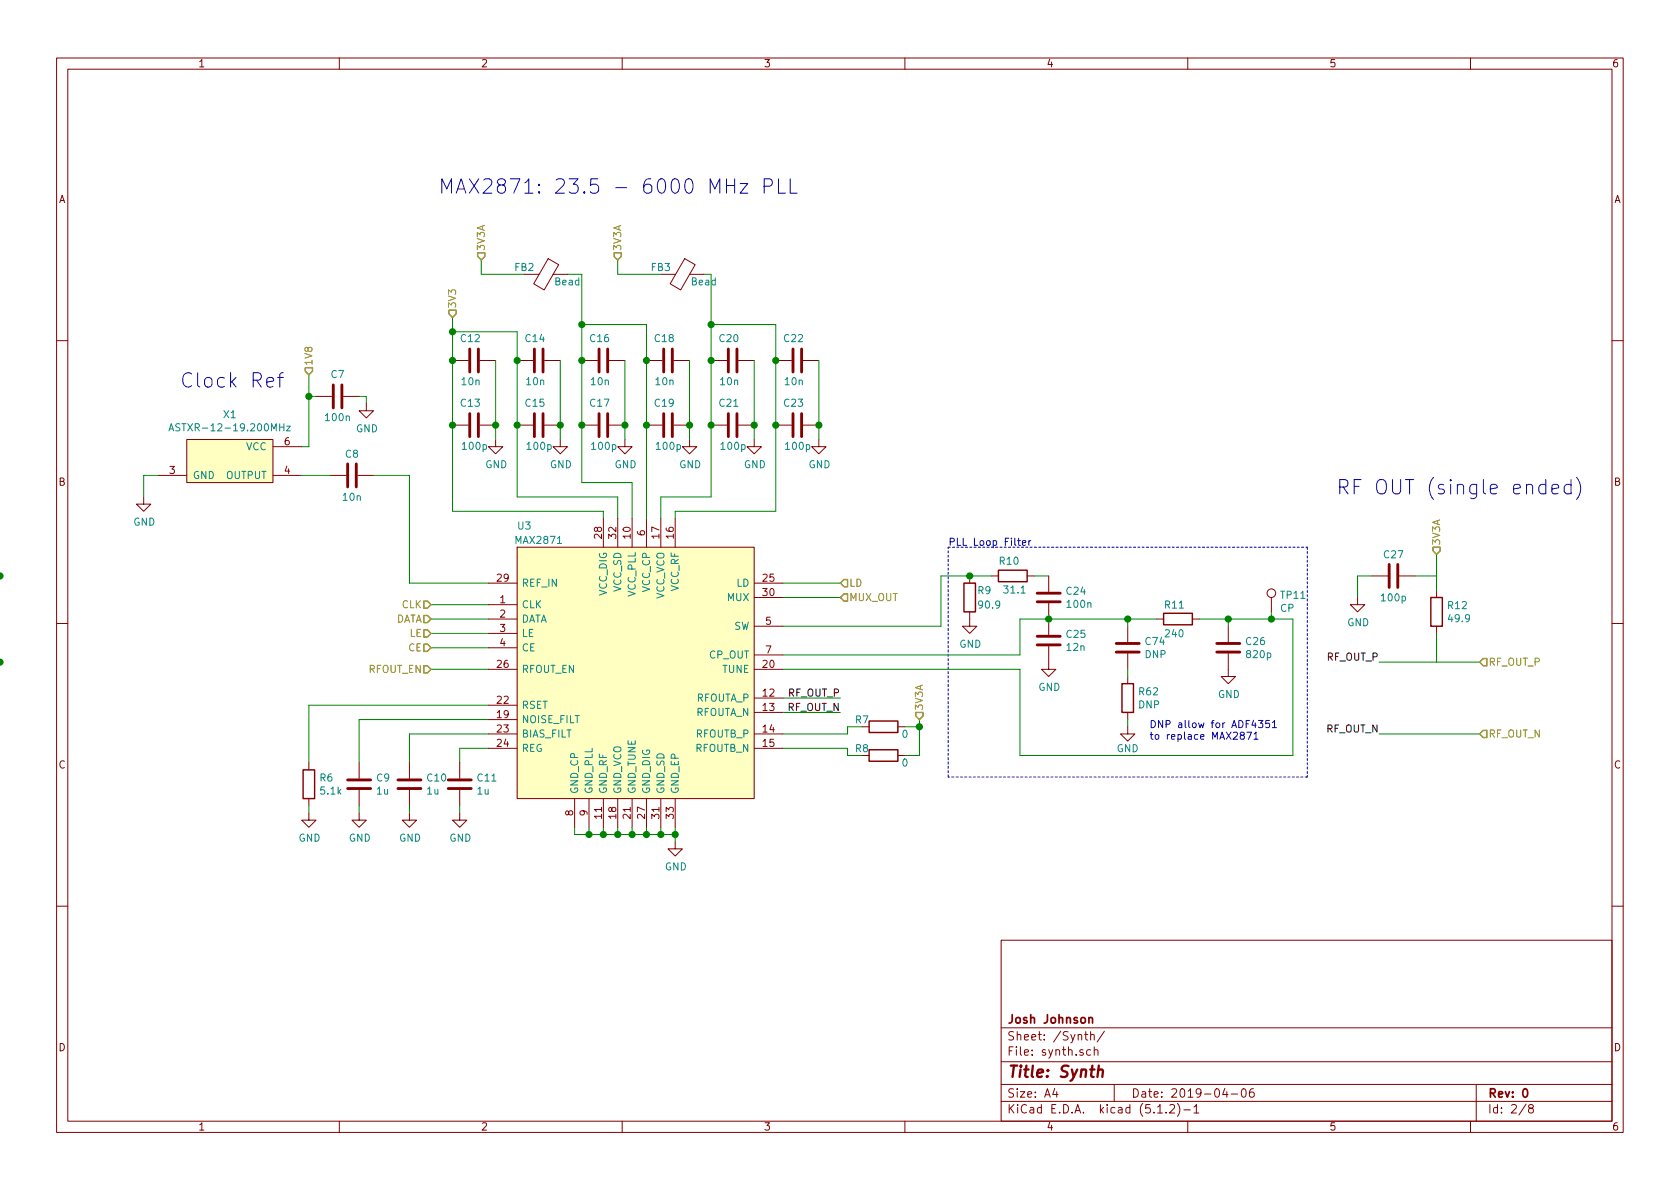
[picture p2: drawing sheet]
EESchema Schematic File Version 4
LIBS:VNA-cache
EELAYER 29 0
EELAYER END
$Descr A4 11693 8268
encoding utf-8
Sheet 2 8
Title "Synth"
Date "2019-04-06"
Rev "0"
Comp "Josh Johnson"
Comment1 ""
Comment2 ""
Comment3 ""
Comment4 ""
$EndDescr
Wire Wire Line
	3000 4500 3400 4500
Wire Wire Line
	3000 4650 3400 4650
Wire Wire Line
	4200 3550 4200 3600
$Comp
L Device:C C14
U 1 1
P 3750 2500
F 0 "C14" V 3900 2450 50  0000 L CNN
F 1 "10n" V 3600 2450 50  0000 L CNN
F 2 "Capacitor_SMD:C_0402_1005Metric" H 3788 2350 50  0001 C CNN
F 3 "~" H 3750 2500 50  0001 C CNN
	1    3750 2500
	0    -1   -1   0   
$EndComp
$Comp
L power:GND #PWR019
U 1 1
P 3900 3050
F 0 "#PWR019" H 3900 2800 50  0001 C CNN
F 1 "GND" H 3905 2877 50  0000 C CNN
F 2 "" H 3900 3050 50  0001 C CNN
F 3 "" H 3900 3050 50  0001 C CNN
	1    3900 3050
	1    0    0    -1  
$EndComp
$Comp
L Device:C C15
U 1 1
P 3750 2950
F 0 "C15" V 3900 2900 50  0000 L CNN
F 1 "100p" V 3600 2850 50  0000 L CNN
F 2 "Capacitor_SMD:C_0402_1005Metric" H 3788 2800 50  0001 C CNN
F 3 "~" H 3750 2950 50  0001 C CNN
	1    3750 2950
	0    -1   -1   0   
$EndComp
$Comp
L Device:C C16
U 1 1
P 4200 2500
F 0 "C16" V 4350 2450 50  0000 L CNN
F 1 "10n" V 4050 2450 50  0000 L CNN
F 2 "Capacitor_SMD:C_0402_1005Metric" H 4238 2350 50  0001 C CNN
F 3 "~" H 4200 2500 50  0001 C CNN
	1    4200 2500
	0    -1   -1   0   
$EndComp
$Comp
L power:GND #PWR020
U 1 1
P 4350 3050
F 0 "#PWR020" H 4350 2800 50  0001 C CNN
F 1 "GND" H 4355 2877 50  0000 C CNN
F 2 "" H 4350 3050 50  0001 C CNN
F 3 "" H 4350 3050 50  0001 C CNN
	1    4350 3050
	1    0    0    -1  
$EndComp
$Comp
L Device:C C17
U 1 1
P 4200 2950
F 0 "C17" V 4350 2900 50  0000 L CNN
F 1 "100p" V 4050 2850 50  0000 L CNN
F 2 "Capacitor_SMD:C_0402_1005Metric" H 4238 2800 50  0001 C CNN
F 3 "~" H 4200 2950 50  0001 C CNN
	1    4200 2950
	0    -1   -1   0   
$EndComp
$Comp
L Device:C C18
U 1 1
P 4650 2500
F 0 "C18" V 4800 2450 50  0000 L CNN
F 1 "10n" V 4500 2450 50  0000 L CNN
F 2 "Capacitor_SMD:C_0402_1005Metric" H 4688 2350 50  0001 C CNN
F 3 "~" H 4650 2500 50  0001 C CNN
	1    4650 2500
	0    -1   -1   0   
$EndComp
$Comp
L power:GND #PWR022
U 1 1
P 4800 3050
F 0 "#PWR022" H 4800 2800 50  0001 C CNN
F 1 "GND" H 4805 2877 50  0000 C CNN
F 2 "" H 4800 3050 50  0001 C CNN
F 3 "" H 4800 3050 50  0001 C CNN
	1    4800 3050
	1    0    0    -1  
$EndComp
$Comp
L Device:C C19
U 1 1
P 4650 2950
F 0 "C19" V 4800 2900 50  0000 L CNN
F 1 "100p" V 4500 2850 50  0000 L CNN
F 2 "Capacitor_SMD:C_0402_1005Metric" H 4688 2800 50  0001 C CNN
F 3 "~" H 4650 2950 50  0001 C CNN
	1    4650 2950
	0    -1   -1   0   
$EndComp
Wire Wire Line
	4300 3450 4300 3600
Wire Wire Line
	4400 3350 4400 3600
Wire Wire Line
	3600 3450 4300 3450
Wire Wire Line
	4050 3350 4400 3350
$Comp
L Device:C C12
U 1 1
P 3300 2500
F 0 "C12" V 3450 2450 50  0000 L CNN
F 1 "10n" V 3150 2450 50  0000 L CNN
F 2 "Capacitor_SMD:C_0402_1005Metric" H 3338 2350 50  0001 C CNN
F 3 "~" H 3300 2500 50  0001 C CNN
	1    3300 2500
	0    -1   -1   0   
$EndComp
$Comp
L power:GND #PWR018
U 1 1
P 3450 3050
F 0 "#PWR018" H 3450 2800 50  0001 C CNN
F 1 "GND" H 3455 2877 50  0000 C CNN
F 2 "" H 3450 3050 50  0001 C CNN
F 3 "" H 3450 3050 50  0001 C CNN
	1    3450 3050
	1    0    0    -1  
$EndComp
$Comp
L Device:C C13
U 1 1
P 3300 2950
F 0 "C13" V 3450 2900 50  0000 L CNN
F 1 "100p" V 3150 2850 50  0000 L CNN
F 2 "Capacitor_SMD:C_0402_1005Metric" H 3338 2800 50  0001 C CNN
F 3 "~" H 3300 2950 50  0001 C CNN
	1    3300 2950
	0    -1   -1   0   
$EndComp
$Comp
L Device:C C20
U 1 1
P 5100 2500
F 0 "C20" V 5250 2450 50  0000 L CNN
F 1 "10n" V 4950 2450 50  0000 L CNN
F 2 "Capacitor_SMD:C_0402_1005Metric" H 5138 2350 50  0001 C CNN
F 3 "~" H 5100 2500 50  0001 C CNN
	1    5100 2500
	0    -1   -1   0   
$EndComp
$Comp
L Device:C C21
U 1 1
P 5100 2950
F 0 "C21" V 5250 2900 50  0000 L CNN
F 1 "100p" V 4950 2850 50  0000 L CNN
F 2 "Capacitor_SMD:C_0402_1005Metric" H 5138 2800 50  0001 C CNN
F 3 "~" H 5100 2950 50  0001 C CNN
	1    5100 2950
	0    -1   -1   0   
$EndComp
$Comp
L Device:C C22
U 1 1
P 5550 2500
F 0 "C22" V 5700 2450 50  0000 L CNN
F 1 "10n" V 5400 2450 50  0000 L CNN
F 2 "Capacitor_SMD:C_0402_1005Metric" H 5588 2350 50  0001 C CNN
F 3 "~" H 5550 2500 50  0001 C CNN
	1    5550 2500
	0    -1   -1   0   
$EndComp
$Comp
L power:GND #PWR024
U 1 1
P 5700 3050
F 0 "#PWR024" H 5700 2800 50  0001 C CNN
F 1 "GND" H 5705 2877 50  0000 C CNN
F 2 "" H 5700 3050 50  0001 C CNN
F 3 "" H 5700 3050 50  0001 C CNN
	1    5700 3050
	1    0    0    -1  
$EndComp
$Comp
L Device:C C23
U 1 1
P 5550 2950
F 0 "C23" V 5700 2900 50  0000 L CNN
F 1 "100p" V 5400 2850 50  0000 L CNN
F 2 "Capacitor_SMD:C_0402_1005Metric" H 5588 2800 50  0001 C CNN
F 3 "~" H 5550 2950 50  0001 C CNN
	1    5550 2950
	0    -1   -1   0   
$EndComp
Wire Wire Line
	3150 3550 4200 3550
Wire Wire Line
	4950 3450 4600 3450
Wire Wire Line
	4600 3450 4600 3600
Wire Wire Line
	5400 3550 4700 3550
Wire Wire Line
	4700 3550 4700 3600
$Comp
L power:GND #PWR021
U 1 1
P 4700 5850
F 0 "#PWR021" H 4700 5600 50  0001 C CNN
F 1 "GND" H 4705 5677 50  0000 C CNN
F 2 "" H 4700 5850 50  0001 C CNN
F 3 "" H 4700 5850 50  0001 C CNN
	1    4700 5850
	1    0    0    -1  
$EndComp
Wire Wire Line
	4700 5800 4700 5850
Wire Wire Line
	4000 5750 4000 5800
Wire Wire Line
	4000 5800 4100 5800
Wire Wire Line
	4700 5750 4700 5800
Connection ~ 4700 5800
Wire Wire Line
	4600 5750 4600 5800
Connection ~ 4600 5800
Wire Wire Line
	4600 5800 4700 5800
Wire Wire Line
	4500 5750 4500 5800
Connection ~ 4500 5800
Wire Wire Line
	4500 5800 4600 5800
Wire Wire Line
	4400 5750 4400 5800
Connection ~ 4400 5800
Wire Wire Line
	4400 5800 4500 5800
Wire Wire Line
	4300 5750 4300 5800
Connection ~ 4300 5800
Wire Wire Line
	4300 5800 4400 5800
Wire Wire Line
	4200 5750 4200 5800
Connection ~ 4200 5800
Wire Wire Line
	4200 5800 4300 5800
Wire Wire Line
	4100 5750 4100 5800
Connection ~ 4100 5800
Wire Wire Line
	4100 5800 4200 5800
Wire Wire Line
	3400 5200 3200 5200
Wire Wire Line
	3200 5200 3200 5300
Wire Wire Line
	3400 5100 2850 5100
Wire Wire Line
	2850 5100 2850 5300
$Comp
L Device:C C9
U 1 1
P 2500 5450
F 0 "C9" H 2615 5496 50  0000 L CNN
F 1 "1u" H 2615 5405 50  0000 L CNN
F 2 "Capacitor_SMD:C_0402_1005Metric" H 2538 5300 50  0001 C CNN
F 3 "~" H 2500 5450 50  0001 C CNN
	1    2500 5450
	1    0    0    -1  
$EndComp
Wire Wire Line
	3400 5000 2500 5000
Wire Wire Line
	2500 5000 2500 5300
Wire Wire Line
	3400 4900 2150 4900
Wire Wire Line
	2150 4900 2150 5300
$Comp
L Device:R R6
U 1 1
P 2150 5450
F 0 "R6" H 2220 5496 50  0000 L CNN
F 1 "5.1k" H 2220 5405 50  0000 L CNN
F 2 "Resistor_SMD:R_0402_1005Metric" V 2080 5450 50  0001 C CNN
F 3 "~" H 2150 5450 50  0001 C CNN
	1    2150 5450
	1    0    0    -1  
$EndComp
Wire Wire Line
	3200 5600 3200 5650
Wire Wire Line
	2850 5600 2850 5650
Wire Wire Line
	2500 5600 2500 5650
Wire Wire Line
	2150 5600 2150 5650
$Comp
L power:GND #PWR013
U 1 1
P 2150 5650
F 0 "#PWR013" H 2150 5400 50  0001 C CNN
F 1 "GND" H 2155 5477 50  0000 C CNN
F 2 "" H 2150 5650 50  0001 C CNN
F 3 "" H 2150 5650 50  0001 C CNN
	1    2150 5650
	1    0    0    -1  
$EndComp
$Comp
L power:GND #PWR014
U 1 1
P 2500 5650
F 0 "#PWR014" H 2500 5400 50  0001 C CNN
F 1 "GND" H 2505 5477 50  0000 C CNN
F 2 "" H 2500 5650 50  0001 C CNN
F 3 "" H 2500 5650 50  0001 C CNN
	1    2500 5650
	1    0    0    -1  
$EndComp
$Comp
L power:GND #PWR016
U 1 1
P 2850 5650
F 0 "#PWR016" H 2850 5400 50  0001 C CNN
F 1 "GND" H 2855 5477 50  0000 C CNN
F 2 "" H 2850 5650 50  0001 C CNN
F 3 "" H 2850 5650 50  0001 C CNN
	1    2850 5650
	1    0    0    -1  
$EndComp
$Comp
L power:GND #PWR017
U 1 1
P 3200 5650
F 0 "#PWR017" H 3200 5400 50  0001 C CNN
F 1 "GND" H 3205 5477 50  0000 C CNN
F 2 "" H 3200 5650 50  0001 C CNN
F 3 "" H 3200 5650 50  0001 C CNN
	1    3200 5650
	1    0    0    -1  
$EndComp
Wire Wire Line
	5450 4050 5850 4050
Wire Wire Line
	5450 4150 5850 4150
$Comp
L Device:R R10
U 1 1
P 7050 4000
F 0 "R10" V 7150 3950 50  0000 L CNN
F 1 "31.1" V 6950 3900 50  0000 L CNN
F 2 "Resistor_SMD:R_0402_1005Metric" V 6980 4000 50  0001 C CNN
F 3 "~" H 7050 4000 50  0001 C CNN
	1    7050 4000
	0    -1   -1   0   
$EndComp
$Comp
L Device:R R9
U 1 1
P 6750 4150
F 0 "R9" H 6800 4200 50  0000 L CNN
F 1 "90.9" H 6800 4100 50  0000 L CNN
F 2 "Resistor_SMD:R_0402_1005Metric" V 6680 4150 50  0001 C CNN
F 3 "~" H 6750 4150 50  0001 C CNN
	1    6750 4150
	1    0    0    -1  
$EndComp
Wire Wire Line
	7200 4000 7300 4000
$Comp
L power:GND #PWR025
U 1 1
P 6750 4300
F 0 "#PWR025" H 6750 4050 50  0001 C CNN
F 1 "GND" H 6755 4127 50  0000 C CNN
F 2 "" H 6750 4300 50  0001 C CNN
F 3 "" H 6750 4300 50  0001 C CNN
	1    6750 4300
	1    0    0    -1  
$EndComp
$Comp
L Device:C C24
U 1 1
P 7300 4150
F 0 "C24" H 7415 4196 50  0000 L CNN
F 1 "100n" H 7415 4105 50  0000 L CNN
F 2 "Capacitor_SMD:C_0402_1005Metric" H 7338 4000 50  0001 C CNN
F 3 "~" H 7300 4150 50  0001 C CNN
	1    7300 4150
	1    0    0    -1  
$EndComp
$Comp
L Device:C C25
U 1 1
P 7300 4450
F 0 "C25" H 7415 4496 50  0000 L CNN
F 1 "12n" H 7415 4405 50  0000 L CNN
F 2 "Capacitor_SMD:C_0402_1005Metric" H 7338 4300 50  0001 C CNN
F 3 "~" H 7300 4450 50  0001 C CNN
	1    7300 4450
	1    0    0    -1  
$EndComp
$Comp
L power:GND #PWR026
U 1 1
P 7300 4600
F 0 "#PWR026" H 7300 4350 50  0001 C CNN
F 1 "GND" H 7305 4427 50  0000 C CNN
F 2 "" H 7300 4600 50  0001 C CNN
F 3 "" H 7300 4600 50  0001 C CNN
	1    7300 4600
	1    0    0    -1  
$EndComp
$Comp
L Device:C C26
U 1 1
P 8550 4500
F 0 "C26" H 8665 4546 50  0000 L CNN
F 1 "820p" H 8665 4455 50  0000 L CNN
F 2 "Capacitor_SMD:C_0402_1005Metric" H 8588 4350 50  0001 C CNN
F 3 "~" H 8550 4500 50  0001 C CNN
	1    8550 4500
	1    0    0    -1  
$EndComp
$Comp
L power:GND #PWR027
U 1 1
P 8550 4650
F 0 "#PWR027" H 8550 4400 50  0001 C CNN
F 1 "GND" H 8555 4477 50  0000 C CNN
F 2 "" H 8550 4650 50  0001 C CNN
F 3 "" H 8550 4650 50  0001 C CNN
	1    8550 4650
	1    0    0    -1  
$EndComp
$Comp
L Device:R R11
U 1 1
P 8200 4300
F 0 "R11" V 8100 4200 50  0000 L CNN
F 1 "240" V 8300 4200 50  0000 L CNN
F 2 "Resistor_SMD:R_0402_1005Metric" V 8130 4300 50  0001 C CNN
F 3 "~" H 8200 4300 50  0001 C CNN
	1    8200 4300
	0    1    1    0   
$EndComp
Wire Wire Line
	7100 4550 7100 4300
Wire Wire Line
	6550 4000 6550 4350
Wire Notes Line
	6600 5400 6600 3800
Text Notes 6600 3800 0    50   ~ 0
PLL Loop Filter\n
Wire Wire Line
	2850 4050 3400 4050
Wire Wire Line
	2850 3300 2850 4050
$Comp
L Device:R R7
U 1 1
P 6150 5050
F 0 "R7" V 6100 4900 50  0000 C CNN
F 1 "0" V 6200 5200 50  0000 C CNN
F 2 "Resistor_SMD:R_0402_1005Metric" V 6080 5050 50  0001 C CNN
F 3 "~" H 6150 5050 50  0001 C CNN
	1    6150 5050
	0    1    1    0   
$EndComp
$Comp
L Device:R R8
U 1 1
P 6150 5250
F 0 "R8" V 6100 5100 50  0000 C CNN
F 1 "0" V 6200 5400 50  0000 C CNN
F 2 "Resistor_SMD:R_0402_1005Metric" V 6080 5250 50  0001 C CNN
F 3 "~" H 6150 5250 50  0001 C CNN
	1    6150 5250
	0    1    1    0   
$EndComp
Wire Wire Line
	6400 5250 6400 5050
Wire Wire Line
	6400 5050 6300 5050
Connection ~ 6400 5050
Wire Wire Line
	6400 5050 6400 5000
Wire Wire Line
	5900 5250 6000 5250
Wire Wire Line
	5450 4850 5850 4850
Wire Wire Line
	5450 4950 5850 4950
Text Label 5850 4950 2    50   ~ 0
RF_OUT_N
Text Label 5850 4850 2    50   ~ 0
RF_OUT_P
Wire Wire Line
	4050 2250 4500 2250
Wire Wire Line
	4900 1900 4950 1900
Wire Wire Line
	4950 2250 5400 2250
Wire Wire Line
	4950 1900 4950 2250
Connection ~ 4950 2250
Text Label 9600 5100 2    50   ~ 0
RF_OUT_N
Text Label 9600 4600 2    50   ~ 0
RF_OUT_P
Wire Wire Line
	5450 4350 6550 4350
Wire Wire Line
	5450 4550 7100 4550
Wire Wire Line
	5450 4650 7100 4650
$Comp
L Device:R R12
U 1 1
P 10000 4250
F 0 "R12" H 10070 4296 50  0000 L CNN
F 1 "49.9" H 10070 4205 50  0000 L CNN
F 2 "Resistor_SMD:R_0402_1005Metric" V 9930 4250 50  0001 C CNN
F 3 "~" H 10000 4250 50  0001 C CNN
	1    10000 4250
	1    0    0    -1  
$EndComp
$Comp
L Device:C C27
U 1 1
P 9700 4000
F 0 "C27" V 9550 4000 50  0000 C CNN
F 1 "100p" V 9850 4000 50  0000 C CNN
F 2 "Capacitor_SMD:C_0402_1005Metric" H 9738 3850 50  0001 C CNN
F 3 "~" H 9700 4000 50  0001 C CNN
	1    9700 4000
	0    1    1    0   
$EndComp
Wire Wire Line
	9850 4000 10000 4000
Wire Wire Line
	9550 4000 9450 4000
Wire Wire Line
	9450 4000 9450 4150
$Comp
L power:GND #PWR028
U 1 1
P 9450 4150
F 0 "#PWR028" H 9450 3900 50  0001 C CNN
F 1 "GND" H 9455 3977 50  0000 C CNN
F 2 "" H 9450 4150 50  0001 C CNN
F 3 "" H 9450 4150 50  0001 C CNN
	1    9450 4150
	1    0    0    -1  
$EndComp
Connection ~ 0000 4000
Wire Wire Line
	10000 4000 10000 4100
Wire Wire Line
	10000 3850 10000 4000
Wire Wire Line
	3350 1900 3350 1800
Wire Wire Line
	3350 1900 3650 1900
Wire Wire Line
	4300 1900 4300 1800
Wire Wire Line
	4300 1900 4600 1900
Wire Wire Line
	5900 5250 5900 5200
Wire Wire Line
	5900 5200 5450 5200
Wire Wire Line
	5900 5100 5900 5050
Wire Wire Line
	5900 5050 6000 5050
Wire Wire Line
	5450 5100 5900 5100
Text Notes 9300 3600 0    100  ~ 0
RF OUT (single ended)\n\n
Wire Wire Line
	4050 1900 4050 2250
Connection ~ 4050 2250
Wire Wire Line
	3600 2300 3150 2300
Wire Wire Line
	4050 1900 3950 1900
Wire Wire Line
	3150 2200 3150 2300
Connection ~ 3150 2300
Wire Wire Line
	6300 5250 6400 5250
$Comp
L Device:C C8
U 1 1
P 2450 3300
F 0 "C8" V 2300 3300 50  0000 C CNN
F 1 "10n" V 2600 3300 50  0000 C CNN
F 2 "Capacitor_SMD:C_0402_1005Metric" H 2488 3150 50  0001 C CNN
F 3 "~" H 2450 3300 50  0001 C CNN
	1    2450 3300
	0    1    1    0   
$EndComp
Wire Wire Line
	2600 3300 2850 3300
Wire Wire Line
	1100 3300 1000 3300
Wire Wire Line
	1000 3300 1000 3450
$Comp
L power:GND #PWR012
U 1 1
P 1000 3450
F 0 "#PWR012" H 1000 3200 50  0001 C CNN
F 1 "GND" H 1005 3277 50  0000 C CNN
F 2 "" H 1000 3450 50  0001 C CNN
F 3 "" H 1000 3450 50  0001 C CNN
	1    1000 3450
	1    0    0    -1  
$EndComp
$Comp
L Device:C C7
U 1 1
P 2350 2750
F 0 "C7" V 2500 2750 50  0000 C CNN
F 1 "100n" V 2200 2750 50  0000 C CNN
F 2 "Capacitor_SMD:C_0402_1005Metric" H 2388 2600 50  0001 C CNN
F 3 "~" H 2350 2750 50  0001 C CNN
	1    2350 2750
	0    -1   -1   0   
$EndComp
Wire Wire Line
	2150 3100 2100 3100
Wire Wire Line
	2500 2750 2550 2750
Wire Wire Line
	2550 2750 2550 2800
$Comp
L power:GND #PWR015
U 1 1
P 2550 2800
F 0 "#PWR015" H 2550 2550 50  0001 C CNN
F 1 "GND" H 2555 2627 50  0000 C CNN
F 2 "" H 2550 2800 50  0001 C CNN
F 3 "" H 2550 2800 50  0001 C CNN
	1    2550 2800
	1    0    0    -1  
$EndComp
Text Notes 1250 2700 0    100  ~ 0
Clock Ref\n
Wire Wire Line
	2150 2600 2150 2750
Wire Wire Line
	2150 2750 2200 2750
Connection ~ 2150 2750
Wire Wire Line
	2150 2750 2150 3100
Wire Wire Line
	3400 4200 3000 4200
Wire Wire Line
	3400 4300 3000 4300
Wire Wire Line
	3400 4400 3000 4400
$Comp
L Device:C C10
U 1 1
P 2850 5450
F 0 "C10" H 2965 5496 50  0000 L CNN
F 1 "1u" H 2965 5405 50  0000 L CNN
F 2 "Capacitor_SMD:C_0402_1005Metric" H 2888 5300 50  0001 C CNN
F 3 "~" H 2850 5450 50  0001 C CNN
	1    2850 5450
	1    0    0    -1  
$EndComp
$Comp
L Device:C C11
U 1 1
P 3200 5450
F 0 "C11" H 3315 5496 50  0000 L CNN
F 1 "1u" H 3315 5405 50  0000 L CNN
F 2 "Capacitor_SMD:C_0402_1005Metric" H 3238 5300 50  0001 C CNN
F 3 "~" H 3200 5450 50  0001 C CNN
	1    3200 5450
	1    0    0    -1  
$EndComp
$Comp
L power:GND #PWR023
U 1 1
P 5250 3050
F 0 "#PWR023" H 5250 2800 50  0001 C CNN
F 1 "GND" H 5255 2877 50  0000 C CNN
F 2 "" H 5250 3050 50  0001 C CNN
F 3 "" H 5250 3050 50  0001 C CNN
	1    5250 3050
	1    0    0    -1  
$EndComp
Wire Wire Line
	9600 4600 10000 4600
$Comp
L VNA_Symbols:ASTXR-12-19.200MHz X1
U 1 1
P 1500 3150
F 0 "X1" H 1600 3425 50  0000 C CNN
F 1 "ASTXR-12-19.200MHz" H 1600 3334 50  0000 C CNN
F 2 "VNA_Footprints:ASTXR-12" H 1400 3300 50  0001 C CNN
F 3 "" H 1400 3300 50  0001 C CNN
	1    1500 3150
	1    0    0    -1  
$EndComp
Wire Wire Line
	2100 3300 2300 3300
$Comp
L VNA_Symbols:MAX2871 U3
U 1 1
P 4400 4650
F 0 "U3" H 3650 5650 50  0000 C CNN
F 1 "MAX2871" H 3750 5550 50  0000 C CNN
F 2 "VNA_Footprints:QFN-32-1EP_5x5mm_Pitch0.5mm_Thermal_Vias" H 5600 5800 50  0001 L CNN
F 3 "https://componentsearchengine.com/Datasheets/1/MAX2871ETJ+.pdf" H 4850 5550 50  0001 L CNN
	1    4400 4650
	1    0    0    -1  
$EndComp
Wire Wire Line
	9600 5100 10300 5100
Wire Wire Line
	10000 4400 10000 4600
Connection ~ 0000 4600
Wire Wire Line
	10000 4600 10300 4600
Wire Wire Line
	3900 2500 3900 2950
Wire Wire Line
	4350 2500 4350 2950
Wire Wire Line
	4800 2500 4800 2950
Wire Wire Line
	3450 2500 3450 2950
Wire Wire Line
	5250 2500 5250 2950
Wire Wire Line
	5700 2500 5700 2950
Wire Wire Line
	7100 4300 7300 4300
Wire Wire Line
	6550 4000 6750 4000
Wire Wire Line
	4500 2250 4500 2500
Wire Wire Line
	4050 2250 4050 2500
Wire Wire Line
	5400 2250 5400 2500
Wire Wire Line
	4950 2250 4950 2500
Wire Wire Line
	3600 2300 3600 2500
Wire Wire Line
	3150 2300 3150 2500
Text HLabel 10300 4600 2    50   Input ~ 0
RF_OUT_P
Text HLabel 10300 5100 2    50   Input ~ 0
RF_OUT_N
Text HLabel 5850 4050 2    50   Input ~ 0
LD
Text HLabel 5850 4150 2    50   Input ~ 0
MUX_OUT
Text HLabel 3000 4200 0    50   Input ~ 0
CLK
Text HLabel 3000 4300 0    50   Input ~ 0
DATA
Text HLabel 3000 4400 0    50   Input ~ 0
LE
Text HLabel 3000 4500 0    50   Input ~ 0
CE
Text HLabel 3000 4650 0    50   Input ~ 0
RFOUT_EN
Connection ~ 3150 2500
Wire Wire Line
	3150 2500 3150 2950
Connection ~ 3150 2950
Wire Wire Line
	3150 2950 3150 3550
Connection ~ 3450 2950
Wire Wire Line
	3450 2950 3450 3050
Connection ~ 3600 2500
Wire Wire Line
	3600 2500 3600 2950
Connection ~ 3600 2950
Wire Wire Line
	3600 2950 3600 3450
Connection ~ 3900 2950
Wire Wire Line
	3900 2950 3900 3050
Connection ~ 4050 2500
Wire Wire Line
	4050 2500 4050 2950
Connection ~ 4050 2950
Wire Wire Line
	4050 2950 4050 3350
Connection ~ 4350 2950
Wire Wire Line
	4350 2950 4350 3050
Connection ~ 4500 2500
Wire Wire Line
	4500 2500 4500 2950
Connection ~ 4500 2950
Wire Wire Line
	4500 2950 4500 3600
Connection ~ 4800 2950
Wire Wire Line
	4800 2950 4800 3050
Connection ~ 4950 2500
Wire Wire Line
	4950 2500 4950 2950
Connection ~ 4950 2950
Wire Wire Line
	4950 2950 4950 3450
Connection ~ 5250 2950
Wire Wire Line
	5250 2950 5250 3050
Connection ~ 5400 2500
Wire Wire Line
	5400 2500 5400 2950
Connection ~ 5400 2950
Wire Wire Line
	5400 2950 5400 3550
Connection ~ 5700 2950
Wire Wire Line
	5700 2950 5700 3050
Connection ~ 6750 4000
Wire Wire Line
	6750 4000 6900 4000
Connection ~ 7300 4300
Text Notes 3050 1350 0    100  ~ 0
MAX2871: 23.5 - 6000 MHz PLL\n
Text HLabel 10000 3850 1    50   Input ~ 0
3V3A
Text HLabel 2150 2600 1    50   Input ~ 0
1V8
Text HLabel 3350 1800 1    50   Input ~ 0
3V3A
Text HLabel 4300 1800 1    50   Input ~ 0
3V3A
Text HLabel 6400 5000 1    50   Input ~ 0
3V3A
Text HLabel 3150 2200 1    50   Input ~ 0
3V3
$Comp
L VNA_Symbols:Ferrite_Bead_PWR FB?
U 1 1
P 3800 1900
AR Path="/5CCC81FC" Ref="FB?"  Part="1" 
AR Path="/5CA81007/5CCC81FC" Ref="FB2"  Part="1" 
F 0 "FB2" V 3750 1750 50  0000 C CNN
F 1 "Bead" V 3850 2050 50  0000 C CNN
F 2 "VNA_Footprints:BEADC1608X95N" V 3730 1900 50  0001 C CNN
F 3 "~" H 3800 1900 50  0001 C CNN
	1    3800 1900
	0    1    1    0   
$EndComp
$Comp
L VNA_Symbols:Ferrite_Bead_PWR FB?
U 1 1
P 4750 1900
AR Path="/5CCCD1B3" Ref="FB?"  Part="1" 
AR Path="/5CA81007/5CCCD1B3" Ref="FB3"  Part="1" 
F 0 "FB3" V 4700 1750 50  0000 C CNN
F 1 "Bead" V 4800 2050 50  0000 C CNN
F 2 "VNA_Footprints:BEADC1608X95N" V 4680 1900 50  0001 C CNN
F 3 "~" H 4750 1900 50  0001 C CNN
	1    4750 1900
	0    1    1    0   
$EndComp
Wire Wire Line
	7300 4300 7850 4300
$Comp
L Device:C C74
U 1 1
P 7850 4500
F 0 "C74" H 7965 4546 50  0000 L CNN
F 1 "DNP" H 7965 4455 50  0000 L CNN
F 2 "Capacitor_SMD:C_0402_1005Metric" H 7888 4350 50  0001 C CNN
F 3 "~" H 7850 4500 50  0001 C CNN
	1    7850 4500
	1    0    0    -1  
$EndComp
$Comp
L Device:R R62
U 1 1
P 7850 4850
F 0 "R62" H 7920 4896 50  0000 L CNN
F 1 "DNP" H 7920 4805 50  0000 L CNN
F 2 "Resistor_SMD:R_0402_1005Metric" V 7780 4850 50  0001 C CNN
F 3 "~" H 7850 4850 50  0001 C CNN
	1    7850 4850
	1    0    0    -1  
$EndComp
Wire Wire Line
	8550 4300 8550 4350
Connection ~ 8550 4300
Wire Wire Line
	8550 4300 8350 4300
Wire Wire Line
	7850 4300 7850 4350
Connection ~ 7850 4300
Wire Wire Line
	7850 4300 8050 4300
Wire Wire Line
	7850 4650 7850 4700
Wire Wire Line
	7850 5000 7850 5050
Wire Wire Line
	9000 4300 9000 5250
Wire Wire Line
	9000 5250 7100 5250
Wire Wire Line
	7100 4650 7100 5250
Wire Wire Line
	8550 4300 8850 4300
$Comp
L power:GND #PWR0124
U 1 1
P 7850 5050
F 0 "#PWR0124" H 7850 4800 50  0001 C CNN
F 1 "GND" H 7850 4900 50  0000 C CNN
F 2 "" H 7850 5050 50  0001 C CNN
F 3 "" H 7850 5050 50  0001 C CNN
	1    7850 5050
	1    0    0    -1  
$EndComp
Wire Notes Line
	6600 3800 9100 3800
Wire Notes Line
	9100 3800 9100 5400
Wire Notes Line
	9100 5400 6600 5400
Text Notes 8000 5150 0    50   ~ 0
DNP allow for ADF4351\nto replace MAX2871
$Comp
L Connector:TestPoint TP11
U 1 1
P 8850 4250
F 0 "TP11" H 8908 4368 50  0000 L CNN
F 1 "CP" H 8908 4277 50  0000 L CNN
F 2 "TestPoint:TestPoint_Pad_D1.0mm" H 9050 4250 50  0001 C CNN
F 3 "~" H 9050 4250 50  0001 C CNN
	1    8850 4250
	1    0    0    -1  
$EndComp
Wire Wire Line
	8850 4250 8850 4300
Connection ~ 8850 4300
Wire Wire Line
	8850 4300 9000 4300
$EndSCHEMATC
